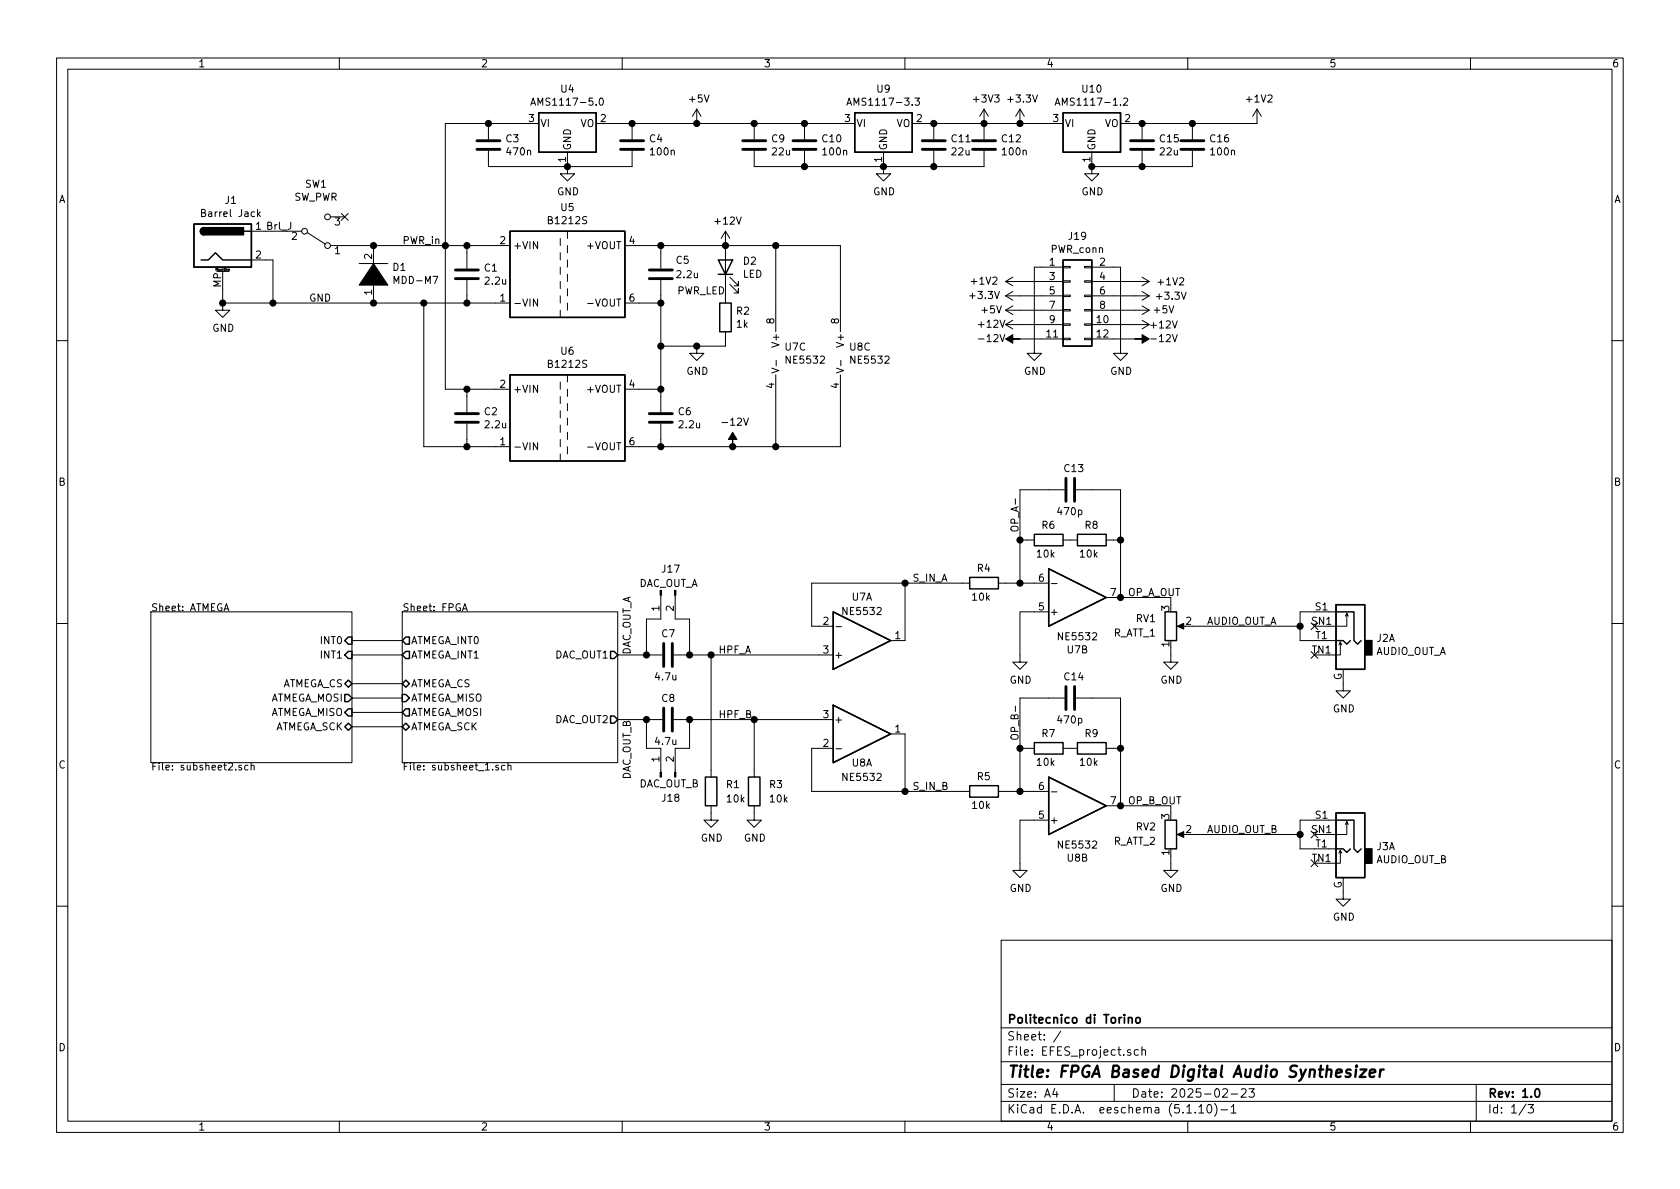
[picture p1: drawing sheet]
EESchema Schematic File Version 4
EELAYER 30 0
EELAYER END
$Descr A4 11693 8268
encoding utf-8
Sheet 1 3
Title "FPGA Based Digital Audio Synthesizer"
Date "2025-02-23"
Rev "1.0"
Comp "Politecnico di Torino"
Comment1 ""
Comment2 ""
Comment3 ""
Comment4 ""
$EndDescr
$Sheet
S 2800 4250 1500 1050
U 672F9148
F0 "FPGA" 50
F1 "subsheet_1.sch" 50
F2 "ATMEGA_CS" T L 2800 4750 50 
F3 "ATMEGA_MOSI" O L 2800 4950 50 
F4 "ATMEGA_MISO" I L 2800 4850 50 
F5 "ATMEGA_SCK" T L 2800 5050 50 
F6 "ATMEGA_INT0" O L 2800 4450 50 
F7 "ATMEGA_INT1" O L 2800 4550 50 
F8 "DAC_OUT1" O R 4300 4550 50 
F9 "DAC_OUT2" O R 4300 5000 50 
$EndSheet
$Sheet
S 1050 4250 1400 1050
U 672FE139
F0 "ATMEGA" 50
F1 "subsheet2.sch" 50
F2 "ATMEGA_MOSI" O R 2450 4850 50 
F3 "ATMEGA_SCK" T R 2450 5050 50 
F4 "ATMEGA_MISO" I R 2450 4950 50 
F5 "ATMEGA_CS" T R 2450 4750 50 
F6 "INT0" I R 2450 4450 50 
F7 "INT1" I R 2450 4550 50 
$EndSheet
$Comp
L Regulator_Switching:TMR_1-1212 U6
U 1 1
P 3950 2900
F 0 "U6" H 3950 3367 50  0000 C CNN
F 1 "B1212S" H 3950 3276 50  0000 C CNN
F 2 "Converter_DCDC:Converter_DCDC_muRata_CRE1xxxxxxSC_THT" H 3950 2550 50  0001 C CNN
F 3 "http://assets.tracopower.com/TMR1/documents/tmr1-datasheet.pdf" H 3950 2400 50  0001 C CNN
	1    3950 2900
	1    0    0    -1  
$EndComp
$Comp
L Regulator_Switching:TMR_1-1212 U5
U 1 1
P 3950 1900
F 0 "U5" H 3950 2367 50  0000 C CNN
F 1 "B1212S" H 3950 2276 50  0000 C CNN
F 2 "Converter_DCDC:Converter_DCDC_muRata_CRE1xxxxxxSC_THT" H 3950 1550 50  0001 C CNN
F 3 "http://assets.tracopower.com/TMR1/documents/tmr1-datasheet.pdf" H 3950 1400 50  0001 C CNN
	1    3950 1900
	1    0    0    -1  
$EndComp
$Comp
L Connector:Barrel_Jack_MountingPin J1
U 1 1
P 1550 1700
F 0 "J1" H 1607 2017 50  0000 C CNN
F 1 "Barrel Jack" H 1607 1926 50  0000 C CNN
F 2 "Connector_BarrelJack:BarrelJack_Horizontal" H 1600 1660 50  0001 C CNN
F 3 "~" H 1600 1660 50  0001 C CNN
	1    1550 1700
	1    0    0    -1  
$EndComp
$Comp
L power:GND #PWR01
U 1 1
P 1550 2100
F 0 "#PWR01" H 1550 1850 50  0001 C CNN
F 1 "GND" H 1555 1927 50  0000 C CNN
F 2 "" H 1550 2100 50  0001 C CNN
F 3 "" H 1550 2100 50  0001 C CNN
	1    1550 2100
	1    0    0    -1  
$EndComp
Wire Wire Line
	3100 2700 3100 1700
Wire Wire Line
	4450 2700 4600 2700
Wire Wire Line
	4600 2100 4450 2100
Text Label 2800 1700 0    50   ~ 0
PWR_in
Wire Wire Line
	4450 1700 4600 1700
Wire Wire Line
	4450 3100 4600 3100
Wire Wire Line
	4600 2100 4600 2400
Connection ~ 2950 2100
Wire Wire Line
	2950 2100 2950 3100
Wire Wire Line
	3100 1700 3250 1700
Connection ~ 3100 1700
Wire Wire Line
	2950 2100 3250 2100
Wire Wire Line
	3100 2700 3250 2700
Wire Wire Line
	2950 3100 3250 3100
Wire Wire Line
	3250 3100 3250 3050
Wire Wire Line
	3250 2750 3250 2700
Connection ~ 3250 3100
Wire Wire Line
	3250 3100 3450 3100
Connection ~ 3250 2700
Wire Wire Line
	3250 2700 3450 2700
Wire Wire Line
	3250 2100 3250 2050
Wire Wire Line
	3250 1750 3250 1700
Connection ~ 3250 2100
Wire Wire Line
	3250 2100 3450 2100
Connection ~ 3250 1700
Wire Wire Line
	3250 1700 3450 1700
Wire Wire Line
	4600 2100 4600 2050
Wire Wire Line
	4600 1750 4600 1700
Connection ~ 4600 2100
Connection ~ 4600 1700
Wire Wire Line
	4600 1700 5050 1700
Wire Wire Line
	4600 3100 4600 3050
Wire Wire Line
	4600 2750 4600 2700
Connection ~ 4600 3100
Wire Wire Line
	4600 3100 5100 3100
Connection ~ 4600 2700
Connection ~ 4600 2400
Wire Wire Line
	4600 2400 4600 2700
$Comp
L power:+12V #PWR06
U 1 1
P 5050 1700
F 0 "#PWR06" H 5050 1550 50  0001 C CNN
F 1 "+12V" H 5065 1873 50  0000 C CNN
F 2 "" H 5050 1700 50  0001 C CNN
F 3 "" H 5050 1700 50  0001 C CNN
	1    5050 1700
	1    0    0    -1  
$EndComp
$Comp
L power:-12V #PWR07
U 1 1
P 5100 3100
F 0 "#PWR07" H 5100 3200 50  0001 C CNN
F 1 "-12V" H 5115 3273 50  0000 C CNN
F 2 "" H 5100 3100 50  0001 C CNN
F 3 "" H 5100 3100 50  0001 C CNN
	1    5100 3100
	1    0    0    -1  
$EndComp
Connection ~ 5050 1700
$Comp
L power:GND #PWR02
U 1 1
P 3950 1150
F 0 "#PWR02" H 3950 900 50  0001 C CNN
F 1 "GND" H 3955 977 50  0000 C CNN
F 2 "" H 3950 1150 50  0001 C CNN
F 3 "" H 3950 1150 50  0001 C CNN
	1    3950 1150
	1    0    0    -1  
$EndComp
$Comp
L Device:C C1
U 1 1
P 3250 1900
F 0 "C1" H 3365 1946 50  0000 L CNN
F 1 "2.2u" H 3365 1855 50  0000 L CNN
F 2 "Capacitor_SMD:C_0805_2012Metric" H 3288 1750 50  0001 C CNN
F 3 "~" H 3250 1900 50  0001 C CNN
	1    3250 1900
	1    0    0    -1  
$EndComp
$Comp
L Device:C C2
U 1 1
P 3250 2900
F 0 "C2" H 3365 2946 50  0000 L CNN
F 1 "2.2u" H 3365 2855 50  0000 L CNN
F 2 "Capacitor_SMD:C_0805_2012Metric" H 3288 2750 50  0001 C CNN
F 3 "~" H 3250 2900 50  0001 C CNN
	1    3250 2900
	1    0    0    -1  
$EndComp
$Comp
L Device:C C6
U 1 1
P 4600 2900
F 0 "C6" H 4715 2946 50  0000 L CNN
F 1 "2.2u" H 4715 2855 50  0000 L CNN
F 2 "Capacitor_SMD:C_0805_2012Metric" H 4638 2750 50  0001 C CNN
F 3 "~" H 4600 2900 50  0001 C CNN
	1    4600 2900
	1    0    0    -1  
$EndComp
$Comp
L Device:C C5
U 1 1
P 4600 1900
F 0 "C5" H 4700 2000 50  0000 L CNN
F 1 "2.2u" H 4700 1900 50  0000 L CNN
F 2 "Capacitor_SMD:C_0805_2012Metric" H 4638 1750 50  0001 C CNN
F 3 "~" H 4600 1900 50  0001 C CNN
	1    4600 1900
	1    0    0    -1  
$EndComp
$Comp
L Device:C C4
U 1 1
P 4400 1000
F 0 "C4" H 4515 1046 50  0000 L CNN
F 1 "100n" H 4515 955 50  0000 L CNN
F 2 "Capacitor_SMD:C_0402_1005Metric" H 4438 850 50  0001 C CNN
F 3 "~" H 4400 1000 50  0001 C CNN
	1    4400 1000
	1    0    0    -1  
$EndComp
$Comp
L Device:C C3
U 1 1
P 3400 1000
F 0 "C3" H 3515 1046 50  0000 L CNN
F 1 "470n" H 3515 955 50  0000 L CNN
F 2 "Capacitor_SMD:C_0603_1608Metric" H 3438 850 50  0001 C CNN
F 3 "~" H 3400 1000 50  0001 C CNN
	1    3400 1000
	1    0    0    -1  
$EndComp
Wire Wire Line
	4250 850  4400 850 
Connection ~ 3950 1150
Wire Wire Line
	3950 1150 4400 1150
Connection ~ 4400 850 
$Comp
L power:+5V #PWR03
U 1 1
P 4850 850
F 0 "#PWR03" H 4850 700 50  0001 C CNN
F 1 "+5V" H 4865 1023 50  0000 C CNN
F 2 "" H 4850 850 50  0001 C CNN
F 3 "" H 4850 850 50  0001 C CNN
	1    4850 850 
	1    0    0    -1  
$EndComp
Wire Wire Line
	1900 1800 1850 1800
$Comp
L Switch:SW_SPDT SW1
U 1 1
P 2200 1600
F 0 "SW1" H 2200 1275 50  0000 C CNN
F 1 "SW_PWR" H 2200 1366 50  0000 C CNN
F 2 "DM-OLED096-636:MTS-103" H 2200 1600 50  0001 C CNN
F 3 "~" H 2200 1600 50  0001 C CNN
	1    2200 1600
	1    0    0    1   
$EndComp
Wire Wire Line
	1550 2100 1900 2100
Wire Wire Line
	1550 2100 1550 2000
Connection ~ 1550 2100
Wire Wire Line
	1900 1800 1900 2100
Connection ~ 1900 2100
Wire Wire Line
	1900 2100 2600 2100
Wire Wire Line
	1850 1600 2000 1600
Wire Wire Line
	2400 1700 2600 1700
$Comp
L Device:LED D2
U 1 1
P 5050 1850
F 0 "D2" V 5089 1732 50  0000 R CNN
F 1 "LED" V 4998 1732 50  0000 R CNN
F 2 "LED_SMD:LED_0805_2012Metric" H 5050 1850 50  0001 C CNN
F 3 "~" H 5050 1850 50  0001 C CNN
	1    5050 1850
	0    -1   -1   0   
$EndComp
$Comp
L Device:R R2
U 1 1
P 5050 2200
F 0 "R2" H 5120 2246 50  0000 L CNN
F 1 "1k" H 5120 2155 50  0000 L CNN
F 2 "Resistor_SMD:R_1206_3216Metric" V 4980 2200 50  0001 C CNN
F 3 "~" H 5050 2200 50  0001 C CNN
	1    5050 2200
	1    0    0    -1  
$EndComp
Wire Wire Line
	4600 2400 4850 2400
Wire Wire Line
	5050 2400 5050 2350
Wire Wire Line
	5050 2050 5050 2000
$Comp
L power:GND #PWR04
U 1 1
P 4850 2400
F 0 "#PWR04" H 4850 2150 50  0001 C CNN
F 1 "GND" H 4855 2227 50  0000 C CNN
F 2 "" H 4850 2400 50  0001 C CNN
F 3 "" H 4850 2400 50  0001 C CNN
	1    4850 2400
	1    0    0    -1  
$EndComp
Connection ~ 4850 2400
Wire Wire Line
	4850 2400 5050 2400
$Comp
L Regulator_Linear:AMS1117-3.3 U9
U 1 1
P 6150 850
F 0 "U9" H 6150 1092 50  0000 C CNN
F 1 "AMS1117-3.3" H 6150 1001 50  0000 C CNN
F 2 "Package_TO_SOT_SMD:SOT-223-3_TabPin2" H 6150 1050 50  0001 C CNN
F 3 "http://www.advanced-monolithic.com/pdf/ds1117.pdf" H 6250 600 50  0001 C CNN
	1    6150 850 
	1    0    0    -1  
$EndComp
$Comp
L Regulator_Linear:AMS1117-1.5 U10
U 1 1
P 7600 850
F 0 "U10" H 7600 1092 50  0000 C CNN
F 1 "AMS1117-1.2" H 7600 1001 50  0000 C CNN
F 2 "Package_TO_SOT_SMD:SOT-223-3_TabPin2" H 7600 1050 50  0001 C CNN
F 3 "http://www.advanced-monolithic.com/pdf/ds1117.pdf" H 7700 600 50  0001 C CNN
	1    7600 850 
	1    0    0    -1  
$EndComp
$Comp
L Device:C C10
U 1 1
P 5600 1000
F 0 "C10" H 5715 1046 50  0000 L CNN
F 1 "100n" H 5715 955 50  0000 L CNN
F 2 "Capacitor_SMD:C_0402_1005Metric" H 5638 850 50  0001 C CNN
F 3 "~" H 5600 1000 50  0001 C CNN
	1    5600 1000
	1    0    0    -1  
$EndComp
Connection ~ 5600 850 
Wire Wire Line
	5600 850  5850 850 
$Comp
L Device:C C9
U 1 1
P 5250 1000
F 0 "C9" H 5365 1046 50  0000 L CNN
F 1 "22u" H 5365 955 50  0000 L CNN
F 2 "Capacitor_SMD:C_0805_2012Metric" H 5288 850 50  0001 C CNN
F 3 "~" H 5250 1000 50  0001 C CNN
	1    5250 1000
	1    0    0    -1  
$EndComp
Connection ~ 5250 850 
Wire Wire Line
	5250 850  5600 850 
$Comp
L Device:C C12
U 1 1
P 6850 1000
F 0 "C12" H 6965 1046 50  0000 L CNN
F 1 "100n" H 6965 955 50  0000 L CNN
F 2 "Capacitor_SMD:C_0402_1005Metric" H 6888 850 50  0001 C CNN
F 3 "~" H 6850 1000 50  0001 C CNN
	1    6850 1000
	1    0    0    -1  
$EndComp
$Comp
L Device:C C11
U 1 1
P 6500 1000
F 0 "C11" H 6615 1046 50  0000 L CNN
F 1 "22u" H 6615 955 50  0000 L CNN
F 2 "Capacitor_SMD:C_0805_2012Metric" H 6538 850 50  0001 C CNN
F 3 "~" H 6500 1000 50  0001 C CNN
	1    6500 1000
	1    0    0    -1  
$EndComp
Wire Wire Line
	6500 850  6450 850 
Wire Wire Line
	6500 850  6850 850 
Connection ~ 6500 850 
Connection ~ 6850 850 
Wire Wire Line
	5250 1150 5600 1150
Connection ~ 5600 1150
Wire Wire Line
	5600 1150 6150 1150
Connection ~ 6150 1150
Wire Wire Line
	6150 1150 6500 1150
Connection ~ 6500 1150
Wire Wire Line
	6500 1150 6850 1150
$Comp
L power:GND #PWR09
U 1 1
P 6150 1150
F 0 "#PWR09" H 6150 900 50  0001 C CNN
F 1 "GND" H 6155 977 50  0000 C CNN
F 2 "" H 6150 1150 50  0001 C CNN
F 3 "" H 6150 1150 50  0001 C CNN
	1    6150 1150
	1    0    0    -1  
$EndComp
Connection ~ 4850 850 
Wire Wire Line
	4850 850  5250 850 
Wire Wire Line
	4400 850  4850 850 
$Comp
L pspice:DIODE D1
U 1 1
P 2600 1900
F 0 "D1" V 2646 1772 50  0000 R CNN
F 1 "MDD-M7" V 2555 1772 50  0000 R CNN
F 2 "Diode_SMD:D_SMA" H 2600 1900 50  0001 C CNN
F 3 "~" H 2600 1900 50  0001 C CNN
	1    2600 1900
	0    -1   -1   0   
$EndComp
Connection ~ 2600 2100
Wire Wire Line
	2600 2100 2950 2100
Connection ~ 2600 1700
Wire Wire Line
	2600 1700 3100 1700
$Comp
L Device:C C16
U 1 1
P 8300 1000
F 0 "C16" H 8415 1046 50  0000 L CNN
F 1 "100n" H 8415 955 50  0000 L CNN
F 2 "Capacitor_SMD:C_0402_1005Metric" H 8338 850 50  0001 C CNN
F 3 "~" H 8300 1000 50  0001 C CNN
	1    8300 1000
	1    0    0    -1  
$EndComp
$Comp
L Device:C C15
U 1 1
P 7950 1000
F 0 "C15" H 8065 1046 50  0000 L CNN
F 1 "22u" H 8065 955 50  0000 L CNN
F 2 "Capacitor_SMD:C_0805_2012Metric" H 7988 850 50  0001 C CNN
F 3 "~" H 7950 1000 50  0001 C CNN
	1    7950 1000
	1    0    0    -1  
$EndComp
Wire Wire Line
	7600 1150 7950 1150
Connection ~ 7950 1150
Wire Wire Line
	7950 1150 8300 1150
Wire Wire Line
	7900 850  7950 850 
Connection ~ 7950 850 
Wire Wire Line
	7950 850  8300 850 
Connection ~ 8300 850 
Wire Wire Line
	8300 850  8750 850 
$Comp
L power:GND #PWR014
U 1 1
P 7600 1150
F 0 "#PWR014" H 7600 900 50  0001 C CNN
F 1 "GND" H 7605 977 50  0000 C CNN
F 2 "" H 7600 1150 50  0001 C CNN
F 3 "" H 7600 1150 50  0001 C CNN
	1    7600 1150
	1    0    0    -1  
$EndComp
Connection ~ 7600 1150
$Comp
L power:+1V2 #PWR017
U 1 1
P 8750 850
F 0 "#PWR017" H 8750 700 50  0001 C CNN
F 1 "+1V2" H 8765 1023 50  0000 C CNN
F 2 "" H 8750 850 50  0001 C CNN
F 3 "" H 8750 850 50  0001 C CNN
	1    8750 850 
	1    0    0    -1  
$EndComp
Wire Wire Line
	6850 850  7100 850 
$Comp
L power:+3V3 #PWR010
U 1 1
P 6850 850
F 0 "#PWR010" H 6850 700 50  0001 C CNN
F 1 "+3V3" H 6865 1023 50  0000 C CNN
F 2 "" H 6850 850 50  0001 C CNN
F 3 "" H 6850 850 50  0001 C CNN
	1    6850 850 
	1    0    0    -1  
$EndComp
$Comp
L Regulator_Linear:AMS1117-5.0 U4
U 1 1
P 3950 850
F 0 "U4" H 3950 1092 50  0000 C CNN
F 1 "AMS1117-5.0" H 3950 1001 50  0000 C CNN
F 2 "Package_TO_SOT_SMD:SOT-223-3_TabPin2" H 3950 1050 50  0001 C CNN
F 3 "http://www.advanced-monolithic.com/pdf/ds1117.pdf" H 4050 600 50  0001 C CNN
	1    3950 850 
	1    0    0    -1  
$EndComp
$Comp
L Amplifier_Operational:NE5532 U7
U 1 1
P 6000 4450
F 0 "U7" H 6000 4150 50  0000 C CNN
F 1 "NE5532" H 6000 4250 50  0000 C CNN
F 2 "Package_SO:SOIC-8-1EP_3.9x4.9mm_P1.27mm_EP2.29x3mm" H 6000 4450 50  0001 C CNN
F 3 "http://www.ti.com/lit/ds/symlink/ne5532.pdf" H 6000 4450 50  0001 C CNN
	1    6000 4450
	1    0    0    1   
$EndComp
$Comp
L Amplifier_Operational:NE5532 U7
U 2 1
P 7500 4150
F 0 "U7" H 7500 4517 50  0000 C CNN
F 1 "NE5532" H 7500 4426 50  0000 C CNN
F 2 "Package_SO:SOIC-8-1EP_3.9x4.9mm_P1.27mm_EP2.29x3mm" H 7500 4150 50  0001 C CNN
F 3 "http://www.ti.com/lit/ds/symlink/ne5532.pdf" H 7500 4150 50  0001 C CNN
	2    7500 4150
	1    0    0    1   
$EndComp
$Comp
L Amplifier_Operational:NE5532 U7
U 3 1
P 5500 2450
F 0 "U7" H 5458 2496 50  0000 L CNN
F 1 "NE5532" H 5458 2405 50  0000 L CNN
F 2 "Package_SO:SOIC-8-1EP_3.9x4.9mm_P1.27mm_EP2.29x3mm" H 5500 2450 50  0001 C CNN
F 3 "http://www.ti.com/lit/ds/symlink/ne5532.pdf" H 5500 2450 50  0001 C CNN
	3    5500 2450
	1    0    0    -1  
$EndComp
Wire Wire Line
	3400 1150 3950 1150
Wire Wire Line
	3400 850  3650 850 
Wire Wire Line
	5100 3100 5400 3100
Wire Wire Line
	5400 3100 5400 2750
Wire Wire Line
	5050 1700 5400 1700
Wire Wire Line
	5400 2150 5400 1700
Connection ~ 5100 3100
Text Label 1850 1600 0    50   ~ 0
Brl_J
Text Label 2150 2100 0    50   ~ 0
GND
Text Label 5050 2050 2    50   ~ 0
PWR_LED
NoConn ~ 2400 1500
Connection ~ 3400 850 
Wire Wire Line
	3100 850  3400 850 
Wire Wire Line
	3100 1700 3100 850 
Wire Wire Line
	2450 4750 2800 4750
Wire Wire Line
	2800 4850 2450 4850
Wire Wire Line
	2450 4950 2800 4950
Wire Wire Line
	2800 5050 2450 5050
Wire Wire Line
	2450 4450 2800 4450
Wire Wire Line
	2800 4550 2450 4550
$Comp
L power:+3.3V #PWR011
U 1 1
P 7100 850
F 0 "#PWR011" H 7100 700 50  0001 C CNN
F 1 "+3.3V" H 7115 1023 50  0000 C CNN
F 2 "" H 7100 850 50  0001 C CNN
F 3 "" H 7100 850 50  0001 C CNN
	1    7100 850 
	1    0    0    -1  
$EndComp
Connection ~ 7100 850 
Wire Wire Line
	7100 850  7300 850 
$Comp
L Device:R_POT RV?
U 1 1
P 8150 4350
AR Path="/672F9148/6AF22554" Ref="RV?"  Part="1" 
AR Path="/6AF22554" Ref="RV1"  Part="1" 
F 0 "RV1" H 8050 4300 50  0000 R CNN
F 1 "R_ATT_1" H 8050 4400 50  0000 R CNN
F 2 "Potentiometer_THT:Potentiometer_Alpha_RD901F-40-00D_Single_Vertical" H 8150 4350 50  0001 C CNN
F 3 "~" H 8150 4350 50  0001 C CNN
	1    8150 4350
	1    0    0    1   
$EndComp
$Comp
L power:GND #PWR015
U 1 1
P 8150 4550
F 0 "#PWR015" H 8150 4300 50  0001 C CNN
F 1 "GND" H 8155 4377 50  0000 C CNN
F 2 "" H 8150 4550 50  0001 C CNN
F 3 "" H 8150 4550 50  0001 C CNN
	1    8150 4550
	1    0    0    -1  
$EndComp
Wire Wire Line
	8150 4550 8150 4500
Wire Wire Line
	7800 4150 8150 4150
Wire Wire Line
	8150 4150 8150 4200
$Comp
L Device:R R?
U 1 1
P 7300 3750
AR Path="/672F9148/6AF4897D" Ref="R?"  Part="1" 
AR Path="/6AF4897D" Ref="R6"  Part="1" 
F 0 "R6" V 7400 3700 50  0000 L CNN
F 1 "10k" V 7200 3700 50  0000 L CNN
F 2 "Resistor_SMD:R_0402_1005Metric" V 7230 3750 50  0001 C CNN
F 3 "~" H 7300 3750 50  0001 C CNN
	1    7300 3750
	0    -1   -1   0   
$EndComp
$Comp
L Device:R R?
U 1 1
P 7600 3750
AR Path="/672F9148/6AF4A69C" Ref="R?"  Part="1" 
AR Path="/6AF4A69C" Ref="R8"  Part="1" 
F 0 "R8" V 7700 3700 50  0000 L CNN
F 1 "10k" V 7500 3700 50  0000 L CNN
F 2 "Resistor_SMD:R_0402_1005Metric" V 7530 3750 50  0001 C CNN
F 3 "~" H 7600 3750 50  0001 C CNN
	1    7600 3750
	0    -1   -1   0   
$EndComp
Wire Wire Line
	7750 3750 7800 3750
Wire Wire Line
	7800 3750 7800 4150
Connection ~ 7800 4150
Wire Wire Line
	7100 4050 7100 3750
Wire Wire Line
	7100 3750 7150 3750
Wire Wire Line
	7100 4050 7200 4050
Wire Wire Line
	7200 4250 7100 4250
$Comp
L Device:R R?
U 1 1
P 6850 4050
AR Path="/672F9148/6AF57096" Ref="R?"  Part="1" 
AR Path="/6AF57096" Ref="R4"  Part="1" 
F 0 "R4" V 6950 4000 50  0000 L CNN
F 1 "10k" V 6750 4000 50  0000 L CNN
F 2 "Resistor_SMD:R_0402_1005Metric" V 6780 4050 50  0001 C CNN
F 3 "~" H 6850 4050 50  0001 C CNN
	1    6850 4050
	0    -1   -1   0   
$EndComp
Wire Wire Line
	7000 4050 7100 4050
Connection ~ 7100 4050
Wire Wire Line
	7100 4250 7100 4550
$Comp
L power:GND #PWR012
U 1 1
P 7100 4550
F 0 "#PWR012" H 7100 4300 50  0001 C CNN
F 1 "GND" H 7105 4377 50  0000 C CNN
F 2 "" H 7100 4550 50  0001 C CNN
F 3 "" H 7100 4550 50  0001 C CNN
	1    7100 4550
	1    0    0    -1  
$EndComp
$Comp
L Device:R R?
U 1 1
P 4950 5500
AR Path="/672F9148/6AF91265" Ref="R?"  Part="1" 
AR Path="/6AF91265" Ref="R1"  Part="1" 
F 0 "R1" H 5050 5550 50  0000 L CNN
F 1 "10k" H 5050 5450 50  0000 L CNN
F 2 "Resistor_SMD:R_0402_1005Metric" V 4880 5500 50  0001 C CNN
F 3 "~" H 4950 5500 50  0001 C CNN
	1    4950 5500
	1    0    0    -1  
$EndComp
$Comp
L Device:R R?
U 1 1
P 5250 5500
AR Path="/672F9148/6AF9478D" Ref="R?"  Part="1" 
AR Path="/6AF9478D" Ref="R3"  Part="1" 
F 0 "R3" H 5350 5550 50  0000 L CNN
F 1 "10k" H 5350 5450 50  0000 L CNN
F 2 "Resistor_SMD:R_0402_1005Metric" V 5180 5500 50  0001 C CNN
F 3 "~" H 5250 5500 50  0001 C CNN
	1    5250 5500
	1    0    0    -1  
$EndComp
$Comp
L Device:C C7
U 1 1
P 4650 4550
F 0 "C7" V 4500 4500 50  0000 L CNN
F 1 "4.7u" V 4800 4450 50  0000 L CNN
F 2 "Capacitor_SMD:C_0805_2012Metric" H 4688 4400 50  0001 C CNN
F 3 "~" H 4650 4550 50  0001 C CNN
	1    4650 4550
	0    1    1    0   
$EndComp
$Comp
L Device:C C8
U 1 1
P 4650 5000
F 0 "C8" V 4500 4950 50  0000 L CNN
F 1 "4.7u" V 4800 4900 50  0000 L CNN
F 2 "Capacitor_SMD:C_0805_2012Metric" H 4688 4850 50  0001 C CNN
F 3 "~" H 4650 5000 50  0001 C CNN
	1    4650 5000
	0    1    1    0   
$EndComp
Wire Wire Line
	4300 5000 4500 5000
Wire Wire Line
	5250 5000 5250 5350
Wire Wire Line
	4800 5000 5250 5000
Wire Wire Line
	4800 4550 4950 4550
Wire Wire Line
	4950 4550 4950 5350
$Comp
L Amplifier_Operational:NE5532 U8
U 1 1
P 6000 5100
F 0 "U8" H 6000 4900 50  0000 C CNN
F 1 "NE5532" H 6000 4800 50  0000 C CNN
F 2 "" H 6000 5100 50  0001 C CNN
F 3 "http://www.ti.com/lit/ds/symlink/ne5532.pdf" H 6000 5100 50  0001 C CNN
	1    6000 5100
	1    0    0    -1  
$EndComp
$Comp
L Amplifier_Operational:NE5532 U8
U 3 1
P 5950 2450
F 0 "U8" H 5908 2496 50  0000 L CNN
F 1 "NE5532" H 5908 2405 50  0000 L CNN
F 2 "" H 5950 2450 50  0001 C CNN
F 3 "http://www.ti.com/lit/ds/symlink/ne5532.pdf" H 5950 2450 50  0001 C CNN
	3    5950 2450
	1    0    0    -1  
$EndComp
Wire Wire Line
	5400 3100 5850 3100
Wire Wire Line
	5850 3100 5850 2750
Connection ~ 5400 3100
Wire Wire Line
	5400 1700 5850 1700
Wire Wire Line
	5850 1700 5850 2150
Connection ~ 5400 1700
Connection ~ 5250 5000
Wire Wire Line
	5250 5000 5700 5000
Wire Wire Line
	4950 4550 5700 4550
Connection ~ 4950 4550
Wire Wire Line
	5700 5200 5650 5200
Wire Wire Line
	5650 5200 5650 5500
Wire Wire Line
	5650 5500 6300 5500
Wire Wire Line
	6300 5500 6300 5100
Wire Wire Line
	5700 4350 5650 4350
Wire Wire Line
	5650 4350 5650 4050
Wire Wire Line
	5650 4050 6300 4050
Wire Wire Line
	6300 4050 6300 4450
$Comp
L power:GND #PWR05
U 1 1
P 4950 5650
F 0 "#PWR05" H 4950 5400 50  0001 C CNN
F 1 "GND" H 4955 5477 50  0000 C CNN
F 2 "" H 4950 5650 50  0001 C CNN
F 3 "" H 4950 5650 50  0001 C CNN
	1    4950 5650
	1    0    0    -1  
$EndComp
$Comp
L power:GND #PWR08
U 1 1
P 5250 5650
F 0 "#PWR08" H 5250 5400 50  0001 C CNN
F 1 "GND" H 5255 5477 50  0000 C CNN
F 2 "" H 5250 5650 50  0001 C CNN
F 3 "" H 5250 5650 50  0001 C CNN
	1    5250 5650
	1    0    0    -1  
$EndComp
$Comp
L Amplifier_Operational:NE5532 U8
U 2 1
P 7500 5600
F 0 "U8" H 7500 5967 50  0000 C CNN
F 1 "NE5532" H 7500 5876 50  0000 C CNN
F 2 "Package_SO:SOIC-8-1EP_3.9x4.9mm_P1.27mm_EP2.29x3mm" H 7500 5600 50  0001 C CNN
F 3 "http://www.ti.com/lit/ds/symlink/ne5532.pdf" H 7500 5600 50  0001 C CNN
	2    7500 5600
	1    0    0    1   
$EndComp
$Comp
L Device:R_POT RV?
U 1 1
P 8150 5800
AR Path="/672F9148/6B0157E9" Ref="RV?"  Part="1" 
AR Path="/6B0157E9" Ref="RV2"  Part="1" 
F 0 "RV2" H 8050 5750 50  0000 R CNN
F 1 "R_ATT_2" H 8050 5850 50  0000 R CNN
F 2 "Potentiometer_THT:Potentiometer_Alpha_RD901F-40-00D_Single_Vertical" H 8150 5800 50  0001 C CNN
F 3 "~" H 8150 5800 50  0001 C CNN
	1    8150 5800
	1    0    0    1   
$EndComp
$Comp
L power:GND #PWR016
U 1 1
P 8150 6000
F 0 "#PWR016" H 8150 5750 50  0001 C CNN
F 1 "GND" H 8155 5827 50  0000 C CNN
F 2 "" H 8150 6000 50  0001 C CNN
F 3 "" H 8150 6000 50  0001 C CNN
	1    8150 6000
	1    0    0    -1  
$EndComp
Wire Wire Line
	8150 6000 8150 5950
Wire Wire Line
	7800 5600 8150 5600
Wire Wire Line
	8150 5600 8150 5650
$Comp
L Device:R R?
U 1 1
P 7300 5200
AR Path="/672F9148/6B0157F8" Ref="R?"  Part="1" 
AR Path="/6B0157F8" Ref="R7"  Part="1" 
F 0 "R7" V 7400 5150 50  0000 L CNN
F 1 "10k" V 7200 5150 50  0000 L CNN
F 2 "Resistor_SMD:R_0402_1005Metric" V 7230 5200 50  0001 C CNN
F 3 "~" H 7300 5200 50  0001 C CNN
	1    7300 5200
	0    -1   -1   0   
$EndComp
$Comp
L Device:R R?
U 1 1
P 7600 5200
AR Path="/672F9148/6B0157FE" Ref="R?"  Part="1" 
AR Path="/6B0157FE" Ref="R9"  Part="1" 
F 0 "R9" V 7700 5150 50  0000 L CNN
F 1 "10k" V 7500 5150 50  0000 L CNN
F 2 "Resistor_SMD:R_0402_1005Metric" V 7530 5200 50  0001 C CNN
F 3 "~" H 7600 5200 50  0001 C CNN
	1    7600 5200
	0    -1   -1   0   
$EndComp
Wire Wire Line
	7750 5200 7800 5200
Wire Wire Line
	7800 5200 7800 5600
Connection ~ 7800 5600
Wire Wire Line
	7100 5500 7100 5200
Wire Wire Line
	7100 5200 7150 5200
Wire Wire Line
	7100 5500 7200 5500
Wire Wire Line
	7200 5700 7100 5700
$Comp
L Device:R R?
U 1 1
P 6850 5500
AR Path="/672F9148/6B01580B" Ref="R?"  Part="1" 
AR Path="/6B01580B" Ref="R5"  Part="1" 
F 0 "R5" V 6950 5450 50  0000 L CNN
F 1 "10k" V 6750 5450 50  0000 L CNN
F 2 "Resistor_SMD:R_0402_1005Metric" V 6780 5500 50  0001 C CNN
F 3 "~" H 6850 5500 50  0001 C CNN
	1    6850 5500
	0    -1   -1   0   
$EndComp
Wire Wire Line
	7000 5500 7100 5500
Connection ~ 7100 5500
Wire Wire Line
	7100 5700 7100 6000
$Comp
L power:GND #PWR013
U 1 1
P 7100 6000
F 0 "#PWR013" H 7100 5750 50  0001 C CNN
F 1 "GND" H 7105 5827 50  0000 C CNN
F 2 "" H 7100 6000 50  0001 C CNN
F 3 "" H 7100 6000 50  0001 C CNN
	1    7100 6000
	1    0    0    -1  
$EndComp
Wire Wire Line
	6300 4050 6700 4050
Connection ~ 6300 4050
Wire Wire Line
	6300 5500 6700 5500
Connection ~ 6300 5500
$Comp
L Device:C C13
U 1 1
P 7450 3400
F 0 "C13" V 7300 3350 50  0000 L CNN
F 1 "470p" V 7600 3300 50  0000 L CNN
F 2 "Capacitor_SMD:C_0805_2012Metric" H 7488 3250 50  0001 C CNN
F 3 "~" H 7450 3400 50  0001 C CNN
	1    7450 3400
	0    1    1    0   
$EndComp
$Comp
L Device:C C14
U 1 1
P 7450 4850
F 0 "C14" V 7300 4800 50  0000 L CNN
F 1 "470p" V 7600 4750 50  0000 L CNN
F 2 "Capacitor_SMD:C_0805_2012Metric" H 7488 4700 50  0001 C CNN
F 3 "~" H 7450 4850 50  0001 C CNN
	1    7450 4850
	0    1    1    0   
$EndComp
Wire Wire Line
	7100 3750 7100 3400
Wire Wire Line
	7100 3400 7300 3400
Wire Wire Line
	7800 3400 7800 3750
Wire Wire Line
	7600 3400 7800 3400
Connection ~ 7100 3750
Connection ~ 7800 3750
Wire Wire Line
	7100 5200 7100 4850
Wire Wire Line
	7100 4850 7300 4850
Wire Wire Line
	7800 4850 7800 5200
Wire Wire Line
	7600 4850 7800 4850
Connection ~ 7100 5200
Connection ~ 7800 5200
Text Label 5000 4550 0    50   ~ 0
HPF_A
Text Label 5000 5000 0    50   ~ 0
HPF_B
Text Label 6350 4050 0    50   ~ 0
S_IN_A
Text Label 6350 5500 0    50   ~ 0
S_IN_B
Text Label 7100 3700 1    50   ~ 0
OP_A-
Text Label 7100 5150 1    50   ~ 0
OP_B-
Text Label 7850 4150 0    50   ~ 0
OP_A_OUT
Text Label 7850 5600 0    50   ~ 0
OP_B_OUT
Text Label 8400 4350 0    50   ~ 0
AUDIO_OUT_A
Text Label 8400 5800 0    50   ~ 0
AUDIO_OUT_B
$Comp
L Connector:AudioJack2_Dual_Ground_Switch J2
U 1 1
P 9350 4450
F 0 "J2" H 9120 4468 50  0000 R CNN
F 1 "AUDIO_OUT_A" H 9120 4377 50  0000 R CNN
F 2 "DM-OLED096-636:PJ-307" H 9300 4650 50  0001 C CNN
F 3 "~" H 9300 4650 50  0001 C CNN
	1    9350 4450
	-1   0    0    -1  
$EndComp
$Comp
L power:GND #PWR018
U 1 1
P 9350 4750
F 0 "#PWR018" H 9350 4500 50  0001 C CNN
F 1 "GND" H 9355 4577 50  0000 C CNN
F 2 "" H 9350 4750 50  0001 C CNN
F 3 "" H 9350 4750 50  0001 C CNN
	1    9350 4750
	1    0    0    -1  
$EndComp
Wire Wire Line
	9150 4450 9050 4450
Wire Wire Line
	9050 4450 9050 4350
Wire Wire Line
	9050 4250 9150 4250
Wire Wire Line
	8300 4350 9050 4350
Connection ~ 9050 4350
Wire Wire Line
	9050 4350 9050 4250
NoConn ~ 9150 4350
NoConn ~ 9150 4550
$Comp
L Connector:AudioJack2_Dual_Ground_Switch J3
U 1 1
P 9350 5900
F 0 "J3" H 9120 5918 50  0000 R CNN
F 1 "AUDIO_OUT_B" H 9120 5827 50  0000 R CNN
F 2 "DM-OLED096-636:PJ-307" H 9300 6100 50  0001 C CNN
F 3 "~" H 9300 6100 50  0001 C CNN
	1    9350 5900
	-1   0    0    -1  
$EndComp
$Comp
L power:GND #PWR019
U 1 1
P 9350 6200
F 0 "#PWR019" H 9350 5950 50  0001 C CNN
F 1 "GND" H 9355 6027 50  0000 C CNN
F 2 "" H 9350 6200 50  0001 C CNN
F 3 "" H 9350 6200 50  0001 C CNN
	1    9350 6200
	1    0    0    -1  
$EndComp
Wire Wire Line
	9150 5900 9050 5900
Wire Wire Line
	9050 5700 9150 5700
NoConn ~ 9150 5800
NoConn ~ 9150 6000
Wire Wire Line
	9050 5700 9050 5800
Wire Wire Line
	8300 5800 9050 5800
Connection ~ 9050 5800
Wire Wire Line
	9050 5800 9050 5900
$Comp
L Connector:Conn_01x02_Male J?
U 1 1
P 4600 4100
AR Path="/672FE139/673BEDD1" Ref="J?"  Part="1" 
AR Path="/673BEDD1" Ref="J17"  Part="1" 
F 0 "J17" V 4450 4100 50  0000 R CNN
F 1 "DAC_OUT_A" V 4550 4250 50  0000 R CNN
F 2 "Connector_PinHeader_2.54mm:PinHeader_1x02_P2.54mm_Vertical" H 4600 4100 50  0001 C CNN
F 3 "~" H 4600 4100 50  0001 C CNN
	1    4600 4100
	0    -1   1    0   
$EndComp
$Comp
L Connector:Conn_01x02_Male J?
U 1 1
P 4600 5400
AR Path="/672FE139/673D4C24" Ref="J?"  Part="1" 
AR Path="/673D4C24" Ref="J18"  Part="1" 
F 0 "J18" V 4450 5400 50  0000 R CNN
F 1 "DAC_OUT_B" V 4550 5550 50  0000 R CNN
F 2 "Connector_PinHeader_2.54mm:PinHeader_1x02_P2.54mm_Vertical" H 4600 5400 50  0001 C CNN
F 3 "~" H 4600 5400 50  0001 C CNN
	1    4600 5400
	0    -1   -1   0   
$EndComp
Wire Wire Line
	4700 5200 4800 5200
Wire Wire Line
	4800 5200 4800 5000
Connection ~ 4800 5000
Wire Wire Line
	4600 5200 4500 5200
Wire Wire Line
	4500 5200 4500 5000
Connection ~ 4500 5000
Wire Wire Line
	4300 4550 4500 4550
Wire Wire Line
	4500 4550 4500 4300
Wire Wire Line
	4500 4300 4600 4300
Connection ~ 4500 4550
Wire Wire Line
	4700 4300 4800 4300
Wire Wire Line
	4800 4300 4800 4550
Connection ~ 4800 4550
Text Label 4400 4550 1    50   ~ 0
DAC_OUT_A
Text Label 4400 5000 3    50   ~ 0
DAC_OUT_B
$Comp
L Connector_Generic:Conn_02x06_Odd_Even J19
U 1 1
P 7450 2050
F 0 "J19" H 7500 2467 50  0000 C CNN
F 1 "PWR_conn" H 7500 2376 50  0000 C CNN
F 2 "Connector_PinHeader_2.54mm:PinHeader_2x06_P2.54mm_Vertical" H 7450 2050 50  0001 C CNN
F 3 "~" H 7450 2050 50  0001 C CNN
	1    7450 2050
	1    0    0    -1  
$EndComp
$Comp
L power:GND #PWR0101
U 1 1
P 7200 2400
F 0 "#PWR0101" H 7200 2150 50  0001 C CNN
F 1 "GND" H 7205 2227 50  0000 C CNN
F 2 "" H 7200 2400 50  0001 C CNN
F 3 "" H 7200 2400 50  0001 C CNN
	1    7200 2400
	1    0    0    -1  
$EndComp
$Comp
L power:GND #PWR0102
U 1 1
P 7800 2400
F 0 "#PWR0102" H 7800 2150 50  0001 C CNN
F 1 "GND" H 7805 2227 50  0000 C CNN
F 2 "" H 7800 2400 50  0001 C CNN
F 3 "" H 7800 2400 50  0001 C CNN
	1    7800 2400
	1    0    0    -1  
$EndComp
Wire Wire Line
	7200 2400 7200 1850
Wire Wire Line
	7200 1850 7250 1850
Wire Wire Line
	7800 1850 7750 1850
$Comp
L power:+1V2 #PWR0103
U 1 1
P 7100 1950
F 0 "#PWR0103" H 7100 1800 50  0001 C CNN
F 1 "+1V2" V 7100 2200 50  0000 C CNN
F 2 "" H 7100 1950 50  0001 C CNN
F 3 "" H 7100 1950 50  0001 C CNN
	1    7100 1950
	0    -1   -1   0   
$EndComp
$Comp
L power:+1V2 #PWR0104
U 1 1
P 7900 1950
F 0 "#PWR0104" H 7900 1800 50  0001 C CNN
F 1 "+1V2" V 7900 2200 50  0000 C CNN
F 2 "" H 7900 1950 50  0001 C CNN
F 3 "" H 7900 1950 50  0001 C CNN
	1    7900 1950
	0    1    1    0   
$EndComp
Wire Wire Line
	7250 1950 7100 1950
Wire Wire Line
	7750 1950 7900 1950
$Comp
L power:+3.3V #PWR0105
U 1 1
P 7100 2050
F 0 "#PWR0105" H 7100 1900 50  0001 C CNN
F 1 "+3.3V" V 7100 2300 50  0000 C CNN
F 2 "" H 7100 2050 50  0001 C CNN
F 3 "" H 7100 2050 50  0001 C CNN
	1    7100 2050
	0    -1   -1   0   
$EndComp
$Comp
L power:+3.3V #PWR0106
U 1 1
P 7900 2050
F 0 "#PWR0106" H 7900 1900 50  0001 C CNN
F 1 "+3.3V" V 7900 2300 50  0000 C CNN
F 2 "" H 7900 2050 50  0001 C CNN
F 3 "" H 7900 2050 50  0001 C CNN
	1    7900 2050
	0    1    1    0   
$EndComp
Wire Wire Line
	7100 2050 7250 2050
Wire Wire Line
	7750 2050 7900 2050
$Comp
L power:+5V #PWR0107
U 1 1
P 7100 2150
F 0 "#PWR0107" H 7100 2000 50  0001 C CNN
F 1 "+5V" V 7100 2350 50  0000 C CNN
F 2 "" H 7100 2150 50  0001 C CNN
F 3 "" H 7100 2150 50  0001 C CNN
	1    7100 2150
	0    -1   -1   0   
$EndComp
$Comp
L power:+5V #PWR0108
U 1 1
P 7900 2150
F 0 "#PWR0108" H 7900 2000 50  0001 C CNN
F 1 "+5V" V 7900 2350 50  0000 C CNN
F 2 "" H 7900 2150 50  0001 C CNN
F 3 "" H 7900 2150 50  0001 C CNN
	1    7900 2150
	0    1    -1   0   
$EndComp
Wire Wire Line
	7750 2150 7900 2150
Wire Wire Line
	7100 2150 7250 2150
$Comp
L power:+12V #PWR0109
U 1 1
P 7100 2250
F 0 "#PWR0109" H 7100 2100 50  0001 C CNN
F 1 "+12V" V 7100 2450 50  0000 C CNN
F 2 "" H 7100 2250 50  0001 C CNN
F 3 "" H 7100 2250 50  0001 C CNN
	1    7100 2250
	0    -1   -1   0   
$EndComp
$Comp
L power:+12V #PWR0110
U 1 1
P 7900 2250
F 0 "#PWR0110" H 7900 2100 50  0001 C CNN
F 1 "+12V" V 7900 2450 50  0000 C CNN
F 2 "" H 7900 2250 50  0001 C CNN
F 3 "" H 7900 2250 50  0001 C CNN
	1    7900 2250
	0    1    1    0   
$EndComp
Wire Wire Line
	7800 1850 7800 2400
Wire Wire Line
	7900 2250 7750 2250
Wire Wire Line
	7250 2250 7100 2250
$Comp
L power:-12V #PWR0111
U 1 1
P 7100 2350
F 0 "#PWR0111" H 7100 2450 50  0001 C CNN
F 1 "-12V" V 7100 2550 50  0000 C CNN
F 2 "" H 7100 2350 50  0001 C CNN
F 3 "" H 7100 2350 50  0001 C CNN
	1    7100 2350
	0    -1   -1   0   
$EndComp
Wire Wire Line
	7100 2350 7250 2350
Wire Wire Line
	7750 2350 7900 2350
$Comp
L power:-12V #PWR0112
U 1 1
P 7900 2350
F 0 "#PWR0112" H 7900 2450 50  0001 C CNN
F 1 "-12V" V 7900 2550 50  0000 C CNN
F 2 "" H 7900 2350 50  0001 C CNN
F 3 "" H 7900 2350 50  0001 C CNN
	1    7900 2350
	0    1    -1   0   
$EndComp
$EndSCHEMATC
